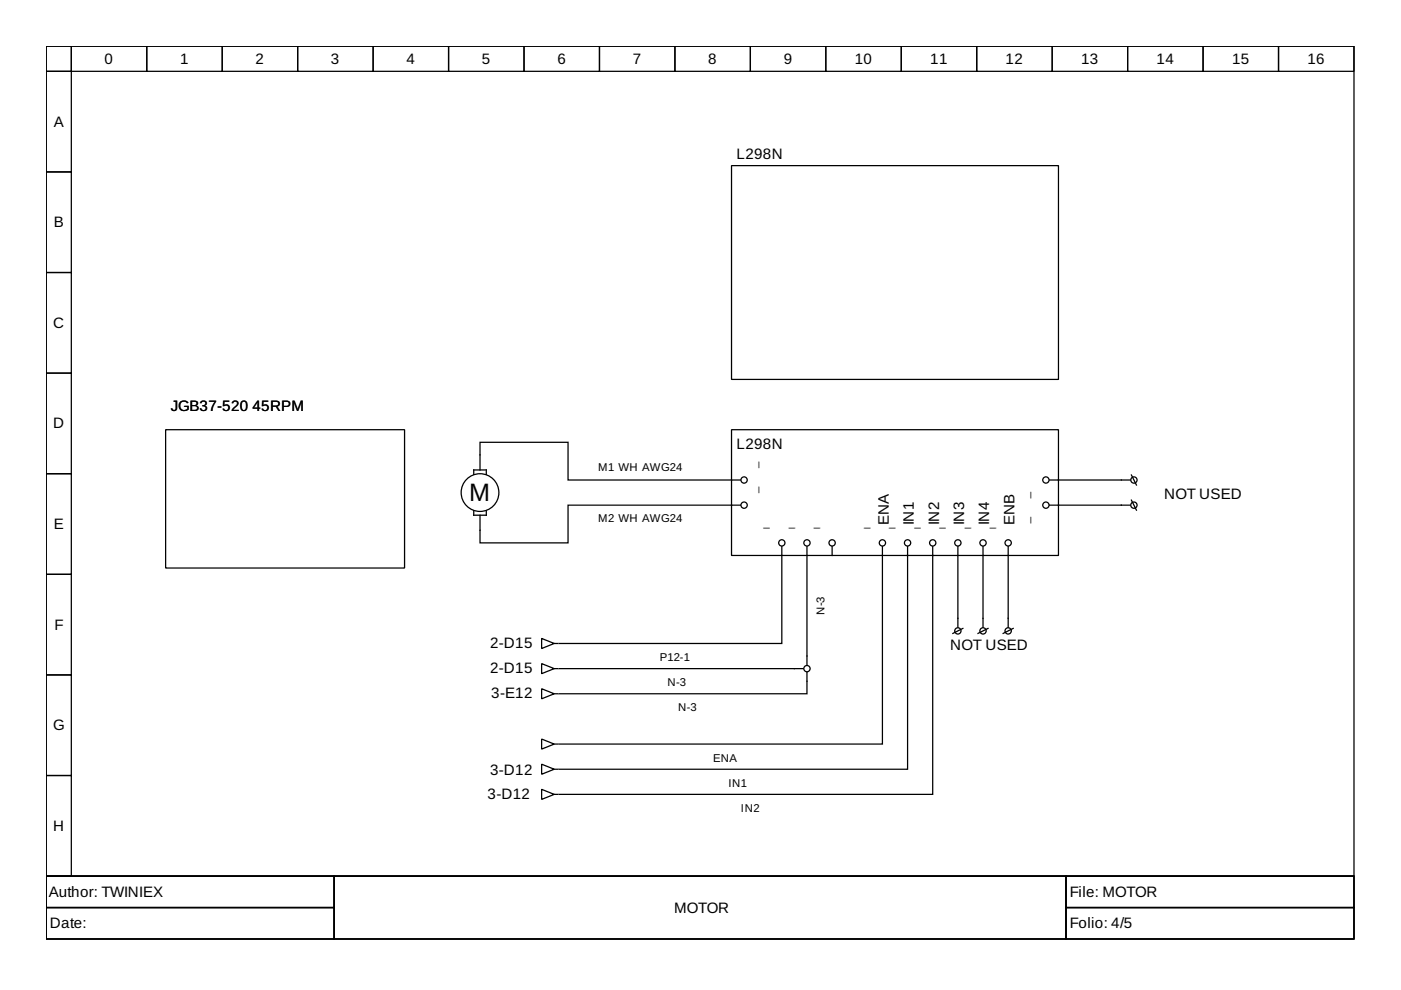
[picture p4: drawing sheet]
<svg xmlns="http://www.w3.org/2000/svg" width="297mm" height="210mm" viewBox="0 0 297 210" stroke-linecap="round" stroke-linejoin="round" font-family="sans-serif">
<g fill="none" stroke="#000" stroke-width=".27">
<path d="M9.8 9.8h277.3v176h-277.3zM9.8 9.8h5.3v5.3h-5.3zM9.8 15.1h5.3v21.4h-5.3zM15.1 9.8h16v5.3h-16zM31.1 9.8h16v5.3h-16zM47.1 9.8h16v5.3h-16zM63.1 9.8h16v5.3h-16zM79.1 9.8h16v5.3h-16zM95.1 9.8h16v5.3h-16zM111.1 9.8h16v5.3h-16zM127.1 9.8h16v5.3h-16zM143.1 9.8h16v5.3h-16z"/>
<path d="M159.1 9.8h16v5.3h-16zM175.1 9.8h16v5.3h-16zM191.1 9.8h16v5.3h-16zM207.1 9.8h16v5.3h-16zM223.1 9.8h16v5.3h-16zM239.1 9.8h16v5.3h-16zM255.1 9.8h16v5.3h-16zM271.1 9.8h16v5.3h-16zM9.8 36.5h5.3v21.3h-5.3zM155.1 35.1h69.3v45.3h-69.3zM9.8 57.8h5.3v21.3h-5.3zM9.8 79.1h5.3v21.3h-5.3z"/>
<path d="M35.1 91.1h50.7v29.3h-50.7zM101.8 99.6v-5.8h18.6v8h36.6M155.1 91.1h69.3v26.7h-69.3zM9.8 100.4h5.3v21.4h-5.3zM100.4 100.6v-1h2.7v1M100.4 108.3v.9h2.7v-.9M157 107.1h-36.6v8h-18.6v-5.9M165.8 115.9v20.5h-47.2M171.1 115.9v25.1M176.4 115.9v1.9M187.1 115.9v41.9h-68.5M192.4 115.9v47.2h-73.8"/>
<path d="M197.8 115.9v52.5h-79.2M203.1 115.9v17.1M208.4 115.9v17.1M213.8 115.9v17.1M222.5 107.1h17.1M222.5 101.8h17.1M239.9 106l1 2.2M239.9 100.7l1 2.1M9.8 121.8h5.3v21.3h-5.3zM114.8 135.4l2.7 1-2.7 1.1zM117.5 136.4h.8M204.2 133.2l-2.2 1.1"/>
<path d="M209.5 133.2l-2.1 1.1M214.8 133.2l-2.1 1.1M9.8 143.1h5.3v21.3h-5.3zM114.8 156.7l2.7 1.1-2.7 1zM114.8 140.7l2.7 1.1-2.7 1zM114.8 146l2.7 1.1-2.7 1.1zM117.5 157.8h.8M117.5 141.8h.8M117.5 147.1h.8M170.3 141.8h-51.7M171.1 142.6v4.5h-52.5M9.8 164.4h5.3v21.4h-5.3z"/>
<path d="M114.8 167.4l2.7 1-2.7 1.1zM114.8 162l2.7 1.1-2.7 1.1zM117.5 168.4h.8M117.5 163.1h.8M9.8 185.8h277.3v13.3h-277.3zM9.8 185.8h61v6.6h-61zM9.8 192.4h61v6.7h-61zM70.8 185.8h155.2v13.3h-155.2zM226 185.8h61.1v6.6h-61.1zM226 192.4h61.1v6.7h-61.1z"/>
<circle cx="101.8" cy="104.4" r="4"/>
<circle cx="157.8" cy="101.8" r=".67"/>
<circle cx="157.8" cy="107.1" r=".67"/>
<circle cx="165.8" cy="115.1" r=".67"/>
<circle cx="171.1" cy="115.1" r=".67"/>
<circle cx="176.4" cy="115.1" r=".67"/>
<circle cx="187.1" cy="115.1" r=".67"/>
<circle cx="192.4" cy="115.1" r=".67"/>
<circle cx="197.8" cy="115.1" r=".67"/>
<circle cx="203.1" cy="115.1" r=".67"/>
<circle cx="208.4" cy="115.1" r=".67"/>
<circle cx="213.8" cy="115.1" r=".67"/>
<circle cx="221.7" cy="107.1" r=".67"/>
<circle cx="221.7" cy="101.8" r=".67"/>
<circle cx="240.4" cy="101.8" r=".67"/>
<circle cx="240.4" cy="107.1" r=".67"/>
<circle cx="203.1" cy="133.8" r=".67"/>
<circle cx="208.4" cy="133.8" r=".67"/>
<circle cx="213.8" cy="133.8" r=".67"/>
<circle cx="171.1" cy="141.8" r=".67"/>
</g>
<text font-size="5.3" x="99.5" y="106.3">M</text>
<g font-size="3.2">
<text x="22.2" y="13.5">0</text>
<text x="38.2" y="13.5">1</text>
<text x="54.2" y="13.5">2</text>
<text x="70.2" y="13.5">3</text>
<text x="86.2" y="13.5">4</text>
<text x="102.2" y="13.5">5</text>
<text x="118.2" y="13.5">6</text>
<text x="134.2" y="13.5">7</text>
<text x="150.2" y="13.5">8</text>
<text x="166.2" y="13.5">9</text>
<text x="181.2" y="13.5">10</text>
<text x="197.2" y="13.5">11</text>
<text x="213.2" y="13.5">12</text>
<text x="229.2" y="13.5">13</text>
<text x="245.2" y="13.5">14</text>
<text x="261.2" y="13.5">15</text>
<text x="277.2" y="13.5">16</text>
<text x="11.4" y="26.9">A</text>
<text x="156.2" y="33.8">L298N</text>
<text x="11.4" y="48.2">B</text>
<text x="11.3" y="69.5">C</text>
<text x="36.2" y="87.1">JGB37-520</text>
<text x="53.5" y="87.1">45RPM</text>
<text x="11.3" y="90.8">D</text>
<text x="156.2" y="95.1">L298N</text>
<text x="246.8" y="105.8">NOT USED</text>
<text x="11.4" y="112.2">E</text>
<text x="188.4" y="111.4" transform="rotate(-90 188.4 111.4)">ENA</text>
<text x="193.8" y="111.4" transform="rotate(-90 193.8 111.4)">IN1</text>
<text x="199.1" y="111.4" transform="rotate(-90 199.1 111.4)">IN2</text>
<text x="204.4" y="111.4" transform="rotate(-90 204.4 111.4)">IN3</text>
<text x="209.8" y="111.4" transform="rotate(-90 209.8 111.4)">IN4</text>
<text x="215.1" y="111.4" transform="rotate(-90 215.1 111.4)">ENB</text>
<text x="11.5" y="133.5">F</text>
<text x="103.9" y="137.4">2-D15</text>
<text x="201.5" y="137.8">NOT USED</text>
<text x="103.9" y="142.7">2-D15</text>
<text x="104.2" y="148">3-E12</text>
<text x="11.3" y="154.8">G</text>
<text x="103.9" y="164.3">3-D12</text>
<text x="103.4" y="169.4">3-D12</text>
<text x="11.3" y="176.2">H</text>
<text x="10.3" y="190.2">Author: TWINIEX</text>
<text x="226.8" y="190.2">File: MOTOR</text>
<text x="10.6" y="196.8">Date:</text>
<text x="143" y="193.5">MOTOR</text>
<text x="226.8" y="196.8">Folio: 4/5</text>
</g>
<g font-size="2.4">
<text x="126.8" y="99.9">M1 WH AWG24</text>
<text x="160.6" y="99.2" transform="rotate(-90 160.6 99.2)">_</text>
<text x="160.6" y="104.6" transform="rotate(-90 160.6 104.6)">_</text>
<text x="219" y="104.3" transform="rotate(90 219 104.3)">_</text>
<text x="126.8" y="110.6">M2 WH AWG24</text>
<text x="163.2" y="112.3" transform="rotate(-180 163.2 112.3)">_</text>
<text x="168.6" y="112.3" transform="rotate(-180 168.6 112.3)">_</text>
<text x="173.9" y="112.3" transform="rotate(-180 173.9 112.3)">_</text>
<text x="184.6" y="112.3" transform="rotate(-180 184.6 112.3)">_</text>
<text x="189.9" y="112.3" transform="rotate(-180 189.9 112.3)">_</text>
<text x="195.2" y="112.3" transform="rotate(-180 195.2 112.3)">_</text>
<text x="200.6" y="112.3" transform="rotate(-180 200.6 112.3)">_</text>
<text x="205.9" y="112.3" transform="rotate(-180 205.9 112.3)">_</text>
<text x="211.2" y="112.3" transform="rotate(-180 211.2 112.3)">_</text>
<text x="219" y="109.6" transform="rotate(90 219 109.6)">_</text>
<text x="174.8" y="130.4" transform="rotate(-90 174.8 130.4)">N-3</text>
<text x="139.9" y="140.2">P12-1</text>
<text x="141.5" y="145.5">N-3</text>
<text x="143.8" y="150.8">N-3</text>
<text x="151.2" y="161.5">ENA</text>
<text x="154.4" y="166.8">IN1</text>
<text x="157.1" y="172.2">IN2</text>
</g>
</svg>
